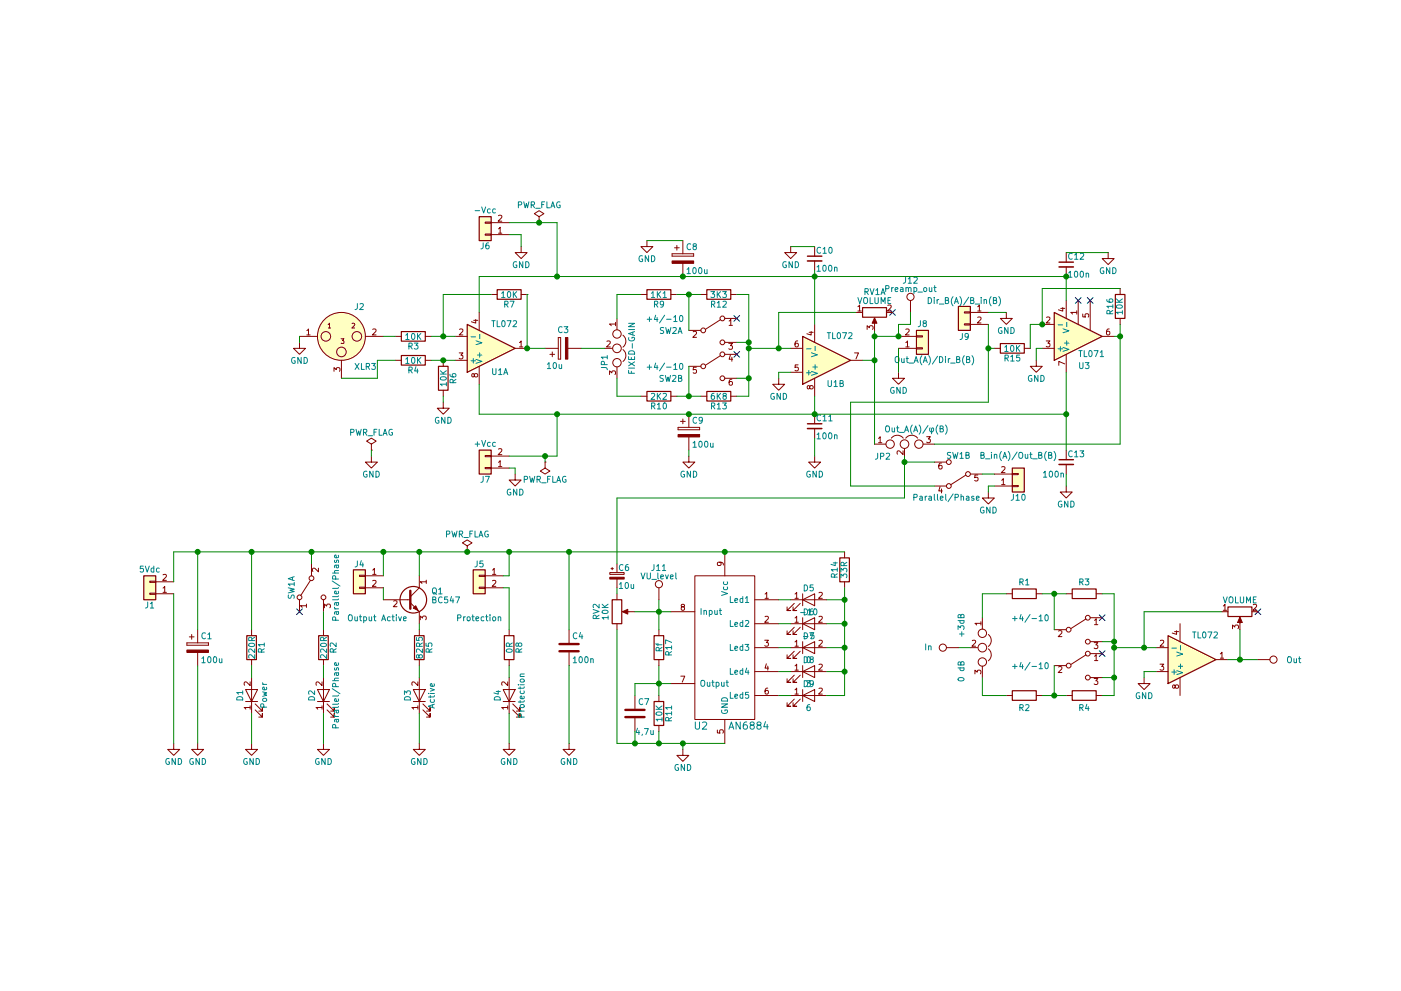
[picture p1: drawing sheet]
EESchema Schematic File Version 2
LIBS:power
LIBS:device
LIBS:switches
LIBS:relays
LIBS:motors
LIBS:transistors
LIBS:conn
LIBS:linear
LIBS:regul
LIBS:74xx
LIBS:cmos4000
LIBS:adc-dac
LIBS:memory
LIBS:xilinx
LIBS:microcontrollers
LIBS:dsp
LIBS:microchip
LIBS:analog_switches
LIBS:motorola
LIBS:texas
LIBS:intel
LIBS:audio
LIBS:interface
LIBS:digital-audio
LIBS:philips
LIBS:display
LIBS:cypress
LIBS:siliconi
LIBS:opto
LIBS:atmel
LIBS:contrib
LIBS:valves
LIBS:74xgxx
LIBS:ac-dc
LIBS:actel
LIBS:allegro
LIBS:Altera
LIBS:analog_devices
LIBS:battery_management
LIBS:bbd
LIBS:bosch
LIBS:brooktre
LIBS:cmos_ieee
LIBS:dc-dc
LIBS:diode
LIBS:elec-unifil
LIBS:ESD_Protection
LIBS:ftdi
LIBS:gennum
LIBS:hc11
LIBS:ir
LIBS:Lattice
LIBS:leds
LIBS:maxim
LIBS:mechanical
LIBS:microchip_dspic33dsc
LIBS:microchip_pic10mcu
LIBS:microchip_pic12mcu
LIBS:microchip_pic16mcu
LIBS:microchip_pic18mcu
LIBS:microchip_pic24mcu
LIBS:microchip_pic32mcu
LIBS:modules
LIBS:motor_drivers
LIBS:msp430
LIBS:nordicsemi
LIBS:nxp
LIBS:nxp_armmcu
LIBS:onsemi
LIBS:Oscillators
LIBS:Power_Management
LIBS:powerint
LIBS:pspice
LIBS:references
LIBS:rfcom
LIBS:sensors
LIBS:silabs
LIBS:stm8
LIBS:stm32
LIBS:supertex
LIBS:transf
LIBS:triac_thyristor
LIBS:ttl_ieee
LIBS:video
LIBS:wiznet
LIBS:Worldsemi
LIBS:Xicor
LIBS:zetex
LIBS:Zilog
LIBS:ir_audio_mosfets
LIBS:an6884
LIBS:preamplifier_510-cache
EELAYER 25 0
EELAYER END
$Descr A4 11693 8268
encoding utf-8
Sheet 1 1
Title ""
Date ""
Rev ""
Comp ""
Comment1 ""
Comment2 ""
Comment3 ""
Comment4 ""
$EndDescr
$Comp
L TL072 U1
U 1 1
P 4100 2900
F 0 "U1" H 4100 3100 50  0000 L CNN
F 1 "TL072" H 4100 2700 50  0000 L CNN
F 2 "Housings_DIP:DIP-8_W7.62mm_Socket_LongPads" H 4100 2900 50  0001 C CNN
F 3 "" H 4100 2900 50  0001 C CNN
	1    4100 2900
	1    0    0    1   
$EndComp
$Comp
L TL072 U1
U 2 1
P 6900 3000
F 0 "U1" H 6900 3200 50  0000 L CNN
F 1 "TL072" H 6900 2800 50  0000 L CNN
F 2 "Housings_DIP:DIP-8_W7.62mm_Socket_LongPads" H 6900 3000 50  0001 C CNN
F 3 "" H 6900 3000 50  0001 C CNN
	2    6900 3000
	1    0    0    1   
$EndComp
$Comp
L R R3
U 1 1
P 3450 2800
F 0 "R3" V 3530 2800 50  0000 C CNN
F 1 "10K" V 3450 2800 50  0000 C CNN
F 2 "Resistors_THT:R_Axial_DIN0207_L6.3mm_D2.5mm_P10.16mm_Horizontal" V 3380 2800 50  0001 C CNN
F 3 "" H 3450 2800 50  0001 C CNN
	1    3450 2800
	0    1    1    0   
$EndComp
$Comp
L R R4
U 1 1
P 3450 3000
F 0 "R4" V 3530 3000 50  0000 C CNN
F 1 "10K" V 3450 3000 50  0000 C CNN
F 2 "Resistors_THT:R_Axial_DIN0207_L6.3mm_D2.5mm_P10.16mm_Horizontal" V 3380 3000 50  0001 C CNN
F 3 "" H 3450 3000 50  0001 C CNN
	1    3450 3000
	0    1    1    0   
$EndComp
$Comp
L R R6
U 1 1
P 3700 3150
F 0 "R6" V 3780 3150 50  0000 C CNN
F 1 "10K" V 3700 3150 50  0000 C CNN
F 2 "Resistors_THT:R_Axial_DIN0207_L6.3mm_D2.5mm_P10.16mm_Horizontal" V 3630 3150 50  0001 C CNN
F 3 "" H 3700 3150 50  0001 C CNN
	1    3700 3150
	1    0    0    -1  
$EndComp
$Comp
L R R7
U 1 1
P 4250 2450
F 0 "R7" V 4330 2450 50  0000 C CNN
F 1 "10K" V 4250 2450 50  0000 C CNN
F 2 "Resistors_THT:R_Axial_DIN0207_L6.3mm_D2.5mm_P10.16mm_Horizontal" V 4180 2450 50  0001 C CNN
F 3 "" H 4250 2450 50  0001 C CNN
	1    4250 2450
	0    1    1    0   
$EndComp
$Comp
L GND #PWR01
U 1 1
P 3700 3350
F 0 "#PWR01" H 3700 3100 50  0001 C CNN
F 1 "GND" H 3700 3200 50  0000 C CNN
F 2 "" H 3700 3350 50  0001 C CNN
F 3 "" H 3700 3350 50  0001 C CNN
	1    3700 3350
	1    0    0    -1  
$EndComp
$Comp
L XLR3 J2
U 1 1
P 2850 2800
F 0 "J2" H 3000 3050 50  0000 C CNN
F 1 "XLR3" H 3050 2550 50  0000 C CNN
F 2 "Connectors_Molex:Molex_KK-6410-03_03x2.54mm_Straight" H 2850 2800 50  0001 C CNN
F 3 "" H 2850 2800 50  0001 C CNN
	1    2850 2800
	1    0    0    -1  
$EndComp
$Comp
L GND #PWR02
U 1 1
P 2500 2850
F 0 "#PWR02" H 2500 2600 50  0001 C CNN
F 1 "GND" H 2500 2700 50  0000 C CNN
F 2 "" H 2500 2850 50  0001 C CNN
F 3 "" H 2500 2850 50  0001 C CNN
	1    2500 2850
	1    0    0    -1  
$EndComp
$Comp
L Jumper_NC_Dual JP1
U 1 1
P 5150 2900
F 0 "JP1" H 5200 2800 50  0000 L CNN
F 1 "FIXED-GAIN" H 5150 3000 50  0000 C BNN
F 2 "Pin_Headers:Pin_Header_Straight_1x03_Pitch2.54mm" H 5150 2900 50  0001 C CNN
F 3 "" H 5150 2900 50  0001 C CNN
	1    5150 2900
	0    1    1    0   
$EndComp
$Comp
L R R9
U 1 1
P 5500 2450
F 0 "R9" V 5580 2450 50  0000 C CNN
F 1 "1K1" V 5500 2450 50  0000 C CNN
F 2 "Resistors_THT:R_Axial_DIN0207_L6.3mm_D2.5mm_P10.16mm_Horizontal" V 5430 2450 50  0001 C CNN
F 3 "" H 5500 2450 50  0001 C CNN
	1    5500 2450
	0    1    1    0   
$EndComp
$Comp
L R R10
U 1 1
P 5500 3300
F 0 "R10" V 5580 3300 50  0000 C CNN
F 1 "2K2" V 5500 3300 50  0000 C CNN
F 2 "Resistors_THT:R_Axial_DIN0207_L6.3mm_D2.5mm_P10.16mm_Horizontal" V 5430 3300 50  0001 C CNN
F 3 "" H 5500 3300 50  0001 C CNN
	1    5500 3300
	0    1    1    0   
$EndComp
$Comp
L R R12
U 1 1
P 6000 2450
F 0 "R12" V 6080 2450 50  0000 C CNN
F 1 "3K3" V 6000 2450 50  0000 C CNN
F 2 "Resistors_THT:R_Axial_DIN0207_L6.3mm_D2.5mm_P10.16mm_Horizontal" V 5930 2450 50  0001 C CNN
F 3 "" H 6000 2450 50  0001 C CNN
	1    6000 2450
	0    1    1    0   
$EndComp
$Comp
L R R13
U 1 1
P 6000 3300
F 0 "R13" V 6080 3300 50  0000 C CNN
F 1 "6K8" V 6000 3300 50  0000 C CNN
F 2 "Resistors_THT:R_Axial_DIN0207_L6.3mm_D2.5mm_P10.16mm_Horizontal" V 5930 3300 50  0001 C CNN
F 3 "" H 6000 3300 50  0001 C CNN
	1    6000 3300
	0    1    1    0   
$EndComp
$Comp
L GND #PWR03
U 1 1
P 6500 3150
F 0 "#PWR03" H 6500 2900 50  0001 C CNN
F 1 "GND" H 6500 3000 50  0000 C CNN
F 2 "" H 6500 3150 50  0001 C CNN
F 3 "" H 6500 3150 50  0001 C CNN
	1    6500 3150
	1    0    0    -1  
$EndComp
NoConn ~ 7450 2600
$Comp
L CP C3
U 1 1
P 4700 2900
F 0 "C3" V 4850 2850 50  0000 L CNN
F 1 "10u" V 4550 2900 50  0000 L CNN
F 2 "Capacitors_THT:CP_Radial_Tantal_D4.5mm_P5.00mm" H 4738 2750 50  0001 C CNN
F 3 "" H 4700 2900 50  0001 C CNN
	1    4700 2900
	0    -1   -1   0   
$EndComp
$Comp
L Conn_01x02 J6
U 1 1
P 4050 1950
F 0 "J6" H 4050 2050 50  0000 C CNN
F 1 "-Vcc" H 4050 1750 50  0000 C CNN
F 2 "Connectors_Molex:Molex_KK-6410-02_02x2.54mm_Straight" H 4050 1950 50  0001 C CNN
F 3 "" H 4050 1950 50  0001 C CNN
	1    4050 1950
	-1   0    0    1   
$EndComp
$Comp
L Conn_01x02 J7
U 1 1
P 4050 3900
F 0 "J7" H 4050 4000 50  0000 C CNN
F 1 "+Vcc" H 4050 3700 50  0000 C CNN
F 2 "Connectors_Molex:Molex_KK-6410-02_02x2.54mm_Straight" H 4050 3900 50  0001 C CNN
F 3 "" H 4050 3900 50  0001 C CNN
	1    4050 3900
	-1   0    0    1   
$EndComp
$Comp
L GND #PWR04
U 1 1
P 4300 3950
F 0 "#PWR04" H 4300 3700 50  0001 C CNN
F 1 "GND" H 4300 3800 50  0000 C CNN
F 2 "" H 4300 3950 50  0001 C CNN
F 3 "" H 4300 3950 50  0001 C CNN
	1    4300 3950
	1    0    0    -1  
$EndComp
$Comp
L GND #PWR05
U 1 1
P 4350 2050
F 0 "#PWR05" H 4350 1800 50  0001 C CNN
F 1 "GND" H 4350 1900 50  0000 C CNN
F 2 "" H 4350 2050 50  0001 C CNN
F 3 "" H 4350 2050 50  0001 C CNN
	1    4350 2050
	1    0    0    -1  
$EndComp
$Comp
L C_Small C11
U 1 1
P 6800 3550
F 0 "C11" H 6810 3620 50  0000 L CNN
F 1 "100n" H 6810 3470 50  0000 L CNN
F 2 "Capacitors_THT:C_Rect_L7.0mm_W2.5mm_P5.00mm" H 6800 3550 50  0001 C CNN
F 3 "" H 6800 3550 50  0001 C CNN
	1    6800 3550
	1    0    0    -1  
$EndComp
$Comp
L C_Small C10
U 1 1
P 6800 2150
F 0 "C10" H 6810 2220 50  0000 L CNN
F 1 "100n" H 6810 2070 50  0000 L CNN
F 2 "Capacitors_THT:C_Rect_L7.0mm_W2.5mm_P5.00mm" H 6800 2150 50  0001 C CNN
F 3 "" H 6800 2150 50  0001 C CNN
	1    6800 2150
	1    0    0    -1  
$EndComp
$Comp
L GND #PWR06
U 1 1
P 6600 2050
F 0 "#PWR06" H 6600 1800 50  0001 C CNN
F 1 "GND" H 6600 1900 50  0000 C CNN
F 2 "" H 6600 2050 50  0001 C CNN
F 3 "" H 6600 2050 50  0001 C CNN
	1    6600 2050
	1    0    0    -1  
$EndComp
$Comp
L GND #PWR07
U 1 1
P 6800 3800
F 0 "#PWR07" H 6800 3550 50  0001 C CNN
F 1 "GND" H 6800 3650 50  0000 C CNN
F 2 "" H 6800 3800 50  0001 C CNN
F 3 "" H 6800 3800 50  0001 C CNN
	1    6800 3800
	1    0    0    -1  
$EndComp
$Comp
L CP C9
U 1 1
P 5750 3600
F 0 "C9" H 5775 3700 50  0000 L CNN
F 1 "100u" H 5775 3500 50  0000 L CNN
F 2 "Capacitors_THT:CP_Radial_D6.3mm_P2.50mm" H 5788 3450 50  0001 C CNN
F 3 "" H 5750 3600 50  0001 C CNN
	1    5750 3600
	1    0    0    -1  
$EndComp
$Comp
L CP C8
U 1 1
P 5700 2150
F 0 "C8" H 5725 2250 50  0000 L CNN
F 1 "100u" H 5725 2050 50  0000 L CNN
F 2 "Capacitors_THT:CP_Radial_D6.3mm_P2.50mm" H 5738 2000 50  0001 C CNN
F 3 "" H 5700 2150 50  0001 C CNN
	1    5700 2150
	1    0    0    -1  
$EndComp
$Comp
L GND #PWR08
U 1 1
P 5400 2000
F 0 "#PWR08" H 5400 1750 50  0001 C CNN
F 1 "GND" H 5400 1850 50  0000 C CNN
F 2 "" H 5400 2000 50  0001 C CNN
F 3 "" H 5400 2000 50  0001 C CNN
	1    5400 2000
	1    0    0    -1  
$EndComp
$Comp
L GND #PWR09
U 1 1
P 5750 3800
F 0 "#PWR09" H 5750 3550 50  0001 C CNN
F 1 "GND" H 5750 3650 50  0000 C CNN
F 2 "" H 5750 3800 50  0001 C CNN
F 3 "" H 5750 3800 50  0001 C CNN
	1    5750 3800
	1    0    0    -1  
$EndComp
$Comp
L TL071 U3
U 1 1
P 9000 2800
F 0 "U3" H 9000 3050 50  0000 L CNN
F 1 "TL071" H 9000 2950 50  0000 L CNN
F 2 "Housings_DIP:DIP-8_W7.62mm_Socket_LongPads" H 9050 2850 50  0001 C CNN
F 3 "" H 9150 2950 50  0001 C CNN
	1    9000 2800
	1    0    0    1   
$EndComp
$Comp
L SW_DPDT_x2 SW1
U 1 1
P 2600 4900
F 0 "SW1" H 2600 5070 50  0000 C CNN
F 1 "Parallel/Phase" H 2600 4700 50  0000 C CNN
F 2 "Switches:DPDT_Pushbutton" H 2600 4900 50  0001 C CNN
F 3 "" H 2600 4900 50  0001 C CNN
	1    2600 4900
	0    -1   1    0   
$EndComp
$Comp
L R R15
U 1 1
P 8450 2900
F 0 "R15" V 8530 2900 50  0000 C CNN
F 1 "10K" V 8450 2900 50  0000 C CNN
F 2 "Resistors_THT:R_Axial_DIN0207_L6.3mm_D2.5mm_P10.16mm_Horizontal" V 8380 2900 50  0001 C CNN
F 3 "" H 8450 2900 50  0001 C CNN
	1    8450 2900
	0    1    1    0   
$EndComp
$Comp
L R R16
U 1 1
P 9350 2550
F 0 "R16" V 9430 2550 50  0000 C CNN
F 1 "10K" V 9350 2550 50  0000 C CNN
F 2 "Resistors_THT:R_Axial_DIN0207_L6.3mm_D2.5mm_P10.16mm_Horizontal" V 9280 2550 50  0001 C CNN
F 3 "" H 9350 2550 50  0001 C CNN
	1    9350 2550
	-1   0    0    1   
$EndComp
NoConn ~ 9000 2500
NoConn ~ 9100 2500
$Comp
L C_Small C12
U 1 1
P 8900 2200
F 0 "C12" H 8910 2270 50  0000 L CNN
F 1 "100n" H 8910 2120 50  0000 L CNN
F 2 "Capacitors_THT:C_Rect_L7.0mm_W2.5mm_P5.00mm" H 8900 2200 50  0001 C CNN
F 3 "" H 8900 2200 50  0001 C CNN
	1    8900 2200
	1    0    0    -1  
$EndComp
$Comp
L GND #PWR010
U 1 1
P 9250 2100
F 0 "#PWR010" H 9250 1850 50  0001 C CNN
F 1 "GND" H 9250 1950 50  0000 C CNN
F 2 "" H 9250 2100 50  0001 C CNN
F 3 "" H 9250 2100 50  0001 C CNN
	1    9250 2100
	1    0    0    -1  
$EndComp
$Comp
L GND #PWR011
U 1 1
P 8650 3000
F 0 "#PWR011" H 8650 2750 50  0001 C CNN
F 1 "GND" H 8650 2850 50  0000 C CNN
F 2 "" H 8650 3000 50  0001 C CNN
F 3 "" H 8650 3000 50  0001 C CNN
	1    8650 3000
	1    0    0    -1  
$EndComp
$Comp
L C_Small C13
U 1 1
P 8900 3850
F 0 "C13" H 8910 3920 50  0000 L CNN
F 1 "100n" H 8700 3750 50  0000 L CNN
F 2 "Capacitors_THT:C_Rect_L7.0mm_W2.5mm_P5.00mm" H 8900 3850 50  0001 C CNN
F 3 "" H 8900 3850 50  0001 C CNN
	1    8900 3850
	1    0    0    -1  
$EndComp
$Comp
L GND #PWR012
U 1 1
P 8900 4050
F 0 "#PWR012" H 8900 3800 50  0001 C CNN
F 1 "GND" H 8900 3900 50  0000 C CNN
F 2 "" H 8900 4050 50  0001 C CNN
F 3 "" H 8900 4050 50  0001 C CNN
	1    8900 4050
	1    0    0    -1  
$EndComp
$Comp
L Conn_01x02 J10
U 1 1
P 8500 4050
F 0 "J10" H 8500 4150 50  0000 C CNN
F 1 "B_in(A)/Out_B(B)" H 8500 3800 50  0000 C CNN
F 2 "Connectors_Molex:Molex_KK-6410-02_02x2.54mm_Straight" H 8500 4050 50  0001 C CNN
F 3 "" H 8500 4050 50  0001 C CNN
	1    8500 4050
	1    0    0    1   
$EndComp
$Comp
L GND #PWR013
U 1 1
P 8250 4100
F 0 "#PWR013" H 8250 3850 50  0001 C CNN
F 1 "GND" H 8250 3950 50  0000 C CNN
F 2 "" H 8250 4100 50  0001 C CNN
F 3 "" H 8250 4100 50  0001 C CNN
	1    8250 4100
	1    0    0    -1  
$EndComp
$Comp
L AN6884 U2
U 1 1
P 6050 5400
F 0 "U2" H 5850 4750 60  0000 C CNN
F 1 "AN6884" H 6250 4750 60  0000 C CNN
F 2 "Housings_SIP:SIP9_Housing_BigPads" H 6050 5400 60  0001 C CNN
F 3 "" H 6050 5400 60  0001 C CNN
	1    6050 5400
	1    0    0    -1  
$EndComp
$Comp
L LED D5
U 1 1
P 6750 5000
F 0 "D5" H 6750 5100 50  0000 C CNN
F 1 "-10" H 6750 4900 50  0000 C CNN
F 2 "LEDs:LED_D3.0mm" H 6750 5000 50  0001 C CNN
F 3 "" H 6750 5000 50  0001 C CNN
	1    6750 5000
	1    0    0    -1  
$EndComp
$Comp
L LED D6
U 1 1
P 6750 5200
F 0 "D6" H 6750 5300 50  0000 C CNN
F 1 "-5" H 6750 5100 50  0000 C CNN
F 2 "LEDs:LED_D3.0mm" H 6750 5200 50  0001 C CNN
F 3 "" H 6750 5200 50  0001 C CNN
	1    6750 5200
	1    0    0    -1  
$EndComp
$Comp
L LED D7
U 1 1
P 6750 5400
F 0 "D7" H 6750 5500 50  0000 C CNN
F 1 "0" H 6750 5300 50  0000 C CNN
F 2 "LEDs:LED_D3.0mm" H 6750 5400 50  0001 C CNN
F 3 "" H 6750 5400 50  0001 C CNN
	1    6750 5400
	1    0    0    -1  
$EndComp
$Comp
L LED D8
U 1 1
P 6750 5600
F 0 "D8" H 6750 5700 50  0000 C CNN
F 1 "3" H 6750 5500 50  0000 C CNN
F 2 "LEDs:LED_D3.0mm" H 6750 5600 50  0001 C CNN
F 3 "" H 6750 5600 50  0001 C CNN
	1    6750 5600
	1    0    0    -1  
$EndComp
$Comp
L LED D9
U 1 1
P 6750 5800
F 0 "D9" H 6750 5900 50  0000 C CNN
F 1 "6" H 6750 5700 50  0000 C CNN
F 2 "LEDs:LED_D3.0mm" H 6750 5800 50  0001 C CNN
F 3 "" H 6750 5800 50  0001 C CNN
	1    6750 5800
	1    0    0    -1  
$EndComp
$Comp
L R R14
U 1 1
P 7050 4750
F 0 "R14" V 7130 4750 50  0000 C CNN
F 1 "33R" V 7050 4750 50  0000 C CNN
F 2 "Resistors_THT:R_Axial_DIN0207_L6.3mm_D2.5mm_P10.16mm_Horizontal" V 6980 4750 50  0001 C CNN
F 3 "" H 7050 4750 50  0001 C CNN
	1    7050 4750
	-1   0    0    1   
$EndComp
$Comp
L C C7
U 1 1
P 5300 5950
F 0 "C7" H 5325 6050 50  0000 L CNN
F 1 "4,7u" H 5300 5800 50  0000 L CNN
F 2 "Capacitors_THT:C_Rect_L7.0mm_W2.5mm_P5.00mm" H 5338 5800 50  0001 C CNN
F 3 "" H 5300 5950 50  0001 C CNN
	1    5300 5950
	1    0    0    -1  
$EndComp
$Comp
L R R11
U 1 1
P 5500 5950
F 0 "R11" V 5580 5950 50  0000 C CNN
F 1 "10K" V 5500 5950 50  0000 C CNN
F 2 "Resistors_THT:R_Axial_DIN0207_L6.3mm_D2.5mm_P10.16mm_Horizontal" V 5430 5950 50  0001 C CNN
F 3 "" H 5500 5950 50  0001 C CNN
	1    5500 5950
	1    0    0    -1  
$EndComp
$Comp
L POT RV2
U 1 1
P 5150 5100
F 0 "RV2" V 4975 5100 50  0000 C CNN
F 1 "10K" V 5050 5100 50  0000 C CNN
F 2 "Potentiometers:Potentiometer_Trimmer_Bourns_3296X" H 5150 5100 50  0001 C CNN
F 3 "" H 5150 5100 50  0001 C CNN
	1    5150 5100
	1    0    0    -1  
$EndComp
$Comp
L BC547 Q1
U 1 1
P 3400 5000
F 0 "Q1" H 3600 5075 50  0000 L CNN
F 1 "BC547" H 3600 5000 50  0000 L CNN
F 2 "TO_SOT_Packages_THT:TO-92_Inline_Wide" H 3600 4925 50  0001 L CIN
F 3 "" H 3400 5000 50  0001 L CNN
	1    3400 5000
	1    0    0    -1  
$EndComp
$Comp
L R R5
U 1 1
P 3500 5400
F 0 "R5" V 3580 5400 50  0000 C CNN
F 1 "82R5" V 3500 5400 50  0000 C CNN
F 2 "Resistors_THT:R_Axial_DIN0207_L6.3mm_D2.5mm_P10.16mm_Horizontal" V 3430 5400 50  0001 C CNN
F 3 "" H 3500 5400 50  0001 C CNN
	1    3500 5400
	1    0    0    -1  
$EndComp
$Comp
L LED D3
U 1 1
P 3500 5800
F 0 "D3" H 3500 5900 50  0000 C CNN
F 1 "Active" H 3500 5700 50  0000 C CNN
F 2 "LEDs:LED_D3.0mm" H 3500 5800 50  0001 C CNN
F 3 "" H 3500 5800 50  0001 C CNN
	1    3500 5800
	0    -1   -1   0   
$EndComp
$Comp
L R R8
U 1 1
P 4250 5400
F 0 "R8" V 4330 5400 50  0000 C CNN
F 1 "0R" V 4250 5400 50  0000 C CNN
F 2 "Resistors_THT:R_Axial_DIN0207_L6.3mm_D2.5mm_P10.16mm_Horizontal" V 4180 5400 50  0001 C CNN
F 3 "" H 4250 5400 50  0001 C CNN
	1    4250 5400
	1    0    0    -1  
$EndComp
$Comp
L LED D4
U 1 1
P 4250 5800
F 0 "D4" H 4250 5900 50  0000 C CNN
F 1 "Protection" H 4250 5700 50  0000 C CNN
F 2 "LEDs:LED_D3.0mm" H 4250 5800 50  0001 C CNN
F 3 "" H 4250 5800 50  0001 C CNN
	1    4250 5800
	0    -1   -1   0   
$EndComp
$Comp
L Conn_01x02 J4
U 1 1
P 3000 4800
F 0 "J4" H 3000 4900 50  0000 C CNN
F 1 "Output Active" H 2850 4450 50  0000 C CNN
F 2 "Connectors_Molex:Molex_KK-6410-02_02x2.54mm_Straight" H 3000 4800 50  0001 C CNN
F 3 "" H 3000 4800 50  0001 C CNN
	1    3000 4800
	-1   0    0    -1  
$EndComp
$Comp
L Conn_01x02 J5
U 1 1
P 4000 4800
F 0 "J5" H 4000 4900 50  0000 C CNN
F 1 "Protection" H 4000 4450 50  0000 C CNN
F 2 "Connectors_Molex:Molex_KK-6410-02_02x2.54mm_Straight" H 4000 4800 50  0001 C CNN
F 3 "" H 4000 4800 50  0001 C CNN
	1    4000 4800
	-1   0    0    -1  
$EndComp
$Comp
L C C4
U 1 1
P 4750 5400
F 0 "C4" H 4775 5500 50  0000 L CNN
F 1 "100n" H 4775 5300 50  0000 L CNN
F 2 "Capacitors_THT:C_Rect_L7.0mm_W2.5mm_P5.00mm" H 4788 5250 50  0001 C CNN
F 3 "" H 4750 5400 50  0001 C CNN
	1    4750 5400
	1    0    0    -1  
$EndComp
$Comp
L GND #PWR014
U 1 1
P 5700 6250
F 0 "#PWR014" H 5700 6000 50  0001 C CNN
F 1 "GND" H 5700 6100 50  0000 C CNN
F 2 "" H 5700 6250 50  0001 C CNN
F 3 "" H 5700 6250 50  0001 C CNN
	1    5700 6250
	1    0    0    -1  
$EndComp
$Comp
L GND #PWR015
U 1 1
P 4250 6200
F 0 "#PWR015" H 4250 5950 50  0001 C CNN
F 1 "GND" H 4250 6050 50  0000 C CNN
F 2 "" H 4250 6200 50  0001 C CNN
F 3 "" H 4250 6200 50  0001 C CNN
	1    4250 6200
	1    0    0    -1  
$EndComp
$Comp
L GND #PWR016
U 1 1
P 3500 6200
F 0 "#PWR016" H 3500 5950 50  0001 C CNN
F 1 "GND" H 3500 6050 50  0000 C CNN
F 2 "" H 3500 6200 50  0001 C CNN
F 3 "" H 3500 6200 50  0001 C CNN
	1    3500 6200
	1    0    0    -1  
$EndComp
$Comp
L GND #PWR017
U 1 1
P 4750 6200
F 0 "#PWR017" H 4750 5950 50  0001 C CNN
F 1 "GND" H 4750 6050 50  0000 C CNN
F 2 "" H 4750 6200 50  0001 C CNN
F 3 "" H 4750 6200 50  0001 C CNN
	1    4750 6200
	1    0    0    -1  
$EndComp
$Comp
L LED D2
U 1 1
P 2700 5800
F 0 "D2" H 2700 5900 50  0000 C CNN
F 1 "Parallel/Phase" H 2700 5700 50  0000 C CNN
F 2 "LEDs:LED_D3.0mm" H 2700 5800 50  0001 C CNN
F 3 "" H 2700 5800 50  0001 C CNN
	1    2700 5800
	0    -1   -1   0   
$EndComp
$Comp
L R R2
U 1 1
P 2700 5400
F 0 "R2" V 2780 5400 50  0000 C CNN
F 1 "220R" V 2700 5400 50  0000 C CNN
F 2 "Resistors_THT:R_Axial_DIN0207_L6.3mm_D2.5mm_P10.16mm_Horizontal" V 2630 5400 50  0001 C CNN
F 3 "" H 2700 5400 50  0001 C CNN
	1    2700 5400
	1    0    0    -1  
$EndComp
$Comp
L SW_DPDT_x2 SW1
U 2 1
P 8000 3950
F 0 "SW1" H 8000 3800 50  0000 C CNN
F 1 "Parallel/Phase" H 8100 4150 50  0000 C CNN
F 2 "Switches:DPDT_Pushbutton" H 8000 3950 50  0001 C CNN
F 3 "" H 8000 3950 50  0001 C CNN
	2    8000 3950
	-1   0    0    1   
$EndComp
$Comp
L GND #PWR018
U 1 1
P 7500 3100
F 0 "#PWR018" H 7500 2850 50  0001 C CNN
F 1 "GND" H 7500 2950 50  0000 C CNN
F 2 "" H 7500 3100 50  0001 C CNN
F 3 "" H 7500 3100 50  0001 C CNN
	1    7500 3100
	1    0    0    -1  
$EndComp
$Comp
L Conn_01x02 J8
U 1 1
P 7700 2900
F 0 "J8" H 7700 2700 50  0000 C CNN
F 1 "Out_A(A)/Dir_B(B)" H 7800 3000 50  0000 C CNN
F 2 "Connectors_Molex:Molex_KK-6410-02_02x2.54mm_Straight" H 7700 2900 50  0001 C CNN
F 3 "" H 7700 2900 50  0001 C CNN
	1    7700 2900
	1    0    0    1   
$EndComp
$Comp
L Conn_01x02 J9
U 1 1
P 8050 2600
F 0 "J9" H 8050 2400 50  0000 C CNN
F 1 "Dir_B(A)/B_in(B)" H 8050 2700 50  0000 C CNN
F 2 "Connectors_Molex:Molex_KK-6410-02_02x2.54mm_Straight" H 8050 2600 50  0001 C CNN
F 3 "" H 8050 2600 50  0001 C CNN
	1    8050 2600
	-1   0    0    -1  
$EndComp
$Comp
L GND #PWR019
U 1 1
P 8400 2600
F 0 "#PWR019" H 8400 2350 50  0001 C CNN
F 1 "GND" H 8400 2450 50  0000 C CNN
F 2 "" H 8400 2600 50  0001 C CNN
F 3 "" H 8400 2600 50  0001 C CNN
	1    8400 2600
	1    0    0    -1  
$EndComp
$Comp
L Jumper_NC_Dual JP2
U 1 1
P 7550 3700
F 0 "JP2" H 7300 3600 50  0000 L CNN
F 1 "Out_A(A)/φ(B)" H 7650 3800 50  0000 C BNN
F 2 "Pin_Headers:Pin_Header_Straight_1x03_Pitch2.54mm" H 7550 3700 50  0001 C CNN
F 3 "" H 7550 3700 50  0001 C CNN
	1    7550 3700
	1    0    0    -1  
$EndComp
$Comp
L GND #PWR020
U 1 1
P 2700 6200
F 0 "#PWR020" H 2700 5950 50  0001 C CNN
F 1 "GND" H 2700 6050 50  0000 C CNN
F 2 "" H 2700 6200 50  0001 C CNN
F 3 "" H 2700 6200 50  0001 C CNN
	1    2700 6200
	1    0    0    -1  
$EndComp
$Comp
L LED D1
U 1 1
P 2100 5800
F 0 "D1" H 2100 5900 50  0000 C CNN
F 1 "Power" H 2100 5700 50  0000 C CNN
F 2 "LEDs:LED_D3.0mm" H 2100 5800 50  0001 C CNN
F 3 "" H 2100 5800 50  0001 C CNN
	1    2100 5800
	0    -1   -1   0   
$EndComp
$Comp
L GND #PWR021
U 1 1
P 2100 6200
F 0 "#PWR021" H 2100 5950 50  0001 C CNN
F 1 "GND" H 2100 6050 50  0000 C CNN
F 2 "" H 2100 6200 50  0001 C CNN
F 3 "" H 2100 6200 50  0001 C CNN
	1    2100 6200
	1    0    0    -1  
$EndComp
$Comp
L R R1
U 1 1
P 2100 5400
F 0 "R1" V 2180 5400 50  0000 C CNN
F 1 "220R" V 2100 5400 50  0000 C CNN
F 2 "Resistors_THT:R_Axial_DIN0207_L6.3mm_D2.5mm_P10.16mm_Horizontal" V 2030 5400 50  0001 C CNN
F 3 "" H 2100 5400 50  0001 C CNN
	1    2100 5400
	1    0    0    -1  
$EndComp
$Comp
L Conn_01x02 J1
U 1 1
P 1250 4950
F 0 "J1" H 1250 5050 50  0000 C CNN
F 1 "5Vdc" H 1250 4750 50  0000 C CNN
F 2 "Connectors_Molex:Molex_KK-6410-02_02x2.54mm_Straight" H 1250 4950 50  0001 C CNN
F 3 "" H 1250 4950 50  0001 C CNN
	1    1250 4950
	-1   0    0    1   
$EndComp
Wire Wire Line
	4100 2450 3700 2450
Wire Wire Line
	3700 2450 3700 2800
Wire Wire Line
	3600 2800 3700 2800
Wire Wire Line
	3700 2800 3800 2800
Connection ~ 3700 2800
Wire Wire Line
	4400 2450 4400 2450
Wire Wire Line
	4400 2450 4400 2900
Wire Wire Line
	3600 3000 3700 3000
Wire Wire Line
	3700 3000 3800 3000
Connection ~ 3700 3000
Wire Wire Line
	3700 3350 3700 3300
Wire Wire Line
	4850 2900 5050 2900
Connection ~ 4400 2900
Wire Wire Line
	6250 2900 6500 2900
Wire Wire Line
	6500 2900 6600 2900
Connection ~ 6250 2900
Wire Wire Line
	7150 2600 6500 2600
Wire Wire Line
	6500 2600 6500 2900
Connection ~ 6500 2900
Wire Wire Line
	6600 3100 6500 3100
Wire Wire Line
	6500 3100 6500 3150
Wire Wire Line
	4000 3200 4000 3450
Wire Wire Line
	4000 3450 4650 3450
Wire Wire Line
	4650 3450 5750 3450
Wire Wire Line
	5750 3450 6800 3450
Wire Wire Line
	6800 3450 8900 3450
Wire Wire Line
	6800 3450 6800 3300
Wire Wire Line
	6800 2250 6800 2300
Wire Wire Line
	6800 2300 6800 2700
Wire Wire Line
	4000 2300 4000 2600
Wire Wire Line
	4400 2900 4550 2900
Wire Wire Line
	4250 1850 4500 1850
Wire Wire Line
	4500 1850 4650 1850
Wire Wire Line
	4650 1850 4650 2300
Connection ~ 4650 2300
Wire Wire Line
	4250 3800 4550 3800
Wire Wire Line
	4550 3800 4650 3800
Wire Wire Line
	4650 3800 4650 3450
Connection ~ 4650 3450
Wire Wire Line
	4250 3900 4300 3900
Wire Wire Line
	4300 3900 4300 3950
Wire Wire Line
	4250 1950 4350 1950
Wire Wire Line
	4350 1950 4350 2050
Wire Wire Line
	6800 2050 6600 2050
Connection ~ 6800 2300
Connection ~ 6800 3450
Wire Wire Line
	6800 3800 6800 3650
Connection ~ 5700 2300
Connection ~ 5750 3450
Wire Wire Line
	5700 2000 5400 2000
Wire Wire Line
	5750 3800 5750 3750
Wire Wire Line
	8250 2900 8300 2900
Wire Wire Line
	8250 2700 8250 2900
Wire Wire Line
	8250 2900 8250 3350
Wire Wire Line
	9350 2700 9350 2800
Wire Wire Line
	9350 2800 9350 3700
Wire Wire Line
	8900 3100 8900 3450
Wire Wire Line
	8900 3450 8900 3750
Wire Wire Line
	8900 2300 8900 2500
Connection ~ 8900 2300
Wire Wire Line
	9250 2100 8900 2100
Connection ~ 8900 3450
Wire Wire Line
	6500 5000 6600 5000
Wire Wire Line
	6500 5200 6600 5200
Wire Wire Line
	6600 5400 6500 5400
Wire Wire Line
	6600 5600 6500 5600
Wire Wire Line
	6600 5800 6500 5800
Wire Wire Line
	6900 5000 7050 5000
Wire Wire Line
	7050 5200 6900 5200
Connection ~ 7050 5200
Wire Wire Line
	7050 5400 6900 5400
Connection ~ 7050 5400
Wire Wire Line
	7050 5600 6900 5600
Connection ~ 7050 5600
Wire Wire Line
	7050 5800 6900 5800
Wire Wire Line
	7050 4900 7050 5000
Wire Wire Line
	7050 5000 7050 5200
Wire Wire Line
	7050 5200 7050 5400
Wire Wire Line
	7050 5400 7050 5600
Wire Wire Line
	7050 5600 7050 5800
Connection ~ 7050 5000
Wire Wire Line
	5500 5550 5500 5700
Wire Wire Line
	5500 5700 5500 5800
Wire Wire Line
	5300 5700 5500 5700
Wire Wire Line
	5500 5700 5600 5700
Wire Wire Line
	5300 5700 5300 5800
Connection ~ 5500 5700
Wire Wire Line
	5500 6200 5500 6100
Wire Wire Line
	5150 6200 5300 6200
Wire Wire Line
	5300 6200 5500 6200
Wire Wire Line
	5500 6200 5700 6200
Wire Wire Line
	5700 6200 6050 6200
Wire Wire Line
	5300 6100 5300 6200
Connection ~ 5500 6200
Wire Wire Line
	5300 5100 5500 5100
Wire Wire Line
	5500 5100 5600 5100
Wire Wire Line
	5150 5250 5150 6200
Connection ~ 5300 6200
Wire Wire Line
	4250 5550 4250 5650
Wire Wire Line
	3500 5650 3500 5550
Wire Wire Line
	3500 5200 3500 5250
Wire Wire Line
	3200 4900 3200 5000
Wire Wire Line
	4200 4900 4250 4900
Wire Wire Line
	4250 4900 4250 5250
Wire Wire Line
	4250 4600 4250 4800
Wire Wire Line
	4250 4800 4200 4800
Connection ~ 6050 4600
Connection ~ 4250 4600
Wire Wire Line
	3500 4600 3500 4800
Wire Wire Line
	3200 4600 3200 4800
Connection ~ 3500 4600
Wire Wire Line
	4750 4600 4750 5250
Connection ~ 4750 4600
Wire Wire Line
	5700 6250 5700 6200
Connection ~ 5700 6200
Wire Wire Line
	3500 6200 3500 5950
Wire Wire Line
	4250 5950 4250 6200
Wire Wire Line
	4750 5550 4750 6200
Wire Wire Line
	2700 5550 2700 5650
Connection ~ 3200 4600
Connection ~ 8250 2900
Wire Wire Line
	8250 2600 8400 2600
Wire Wire Line
	2700 5100 2700 5250
Wire Wire Line
	2600 4600 2600 4700
Wire Wire Line
	1450 4600 1650 4600
Wire Wire Line
	1650 4600 2100 4600
Wire Wire Line
	2100 4600 2600 4600
Wire Wire Line
	2600 4600 3200 4600
Wire Wire Line
	3200 4600 3500 4600
Wire Wire Line
	3500 4600 3900 4600
Wire Wire Line
	3900 4600 4250 4600
Wire Wire Line
	4250 4600 4750 4600
Wire Wire Line
	4750 4600 6050 4600
Wire Wire Line
	6050 4600 7050 4600
Wire Wire Line
	7300 2750 7300 2800
Wire Wire Line
	7300 2800 7300 3000
Wire Wire Line
	7300 3000 7300 3700
Wire Wire Line
	7300 3000 7200 3000
Wire Wire Line
	7500 2800 7300 2800
Connection ~ 7300 2800
Wire Wire Line
	7500 2900 7500 3100
Connection ~ 7300 3000
Wire Wire Line
	9350 3700 7800 3700
Wire Wire Line
	9350 2800 9300 2800
Wire Wire Line
	7800 4050 7100 4050
Wire Wire Line
	7100 4050 7100 3350
Wire Wire Line
	7100 3350 8250 3350
Wire Wire Line
	5150 4900 5150 4950
Wire Wire Line
	8900 4050 8900 3950
Wire Wire Line
	5150 4700 5150 4150
Wire Wire Line
	5150 4150 7550 4150
Wire Wire Line
	2700 6200 2700 5950
Wire Wire Line
	2100 5950 2100 6200
Wire Wire Line
	2100 5550 2100 5650
Wire Wire Line
	2100 5250 2100 4600
Connection ~ 2600 4600
$Comp
L CP C1
U 1 1
P 1650 5400
F 0 "C1" H 1675 5500 50  0000 L CNN
F 1 "100u" H 1675 5300 50  0000 L CNN
F 2 "Capacitors_THT:CP_Radial_D6.3mm_P2.50mm" H 1688 5250 50  0001 C CNN
F 3 "" H 1650 5400 50  0001 C CNN
	1    1650 5400
	1    0    0    -1  
$EndComp
$Comp
L GND #PWR022
U 1 1
P 1650 6200
F 0 "#PWR022" H 1650 5950 50  0001 C CNN
F 1 "GND" H 1650 6050 50  0000 C CNN
F 2 "" H 1650 6200 50  0001 C CNN
F 3 "" H 1650 6200 50  0001 C CNN
	1    1650 6200
	1    0    0    -1  
$EndComp
Wire Wire Line
	1650 6200 1650 5550
Wire Wire Line
	1650 5250 1650 4600
Connection ~ 2100 4600
Wire Wire Line
	1450 4850 1450 4600
Connection ~ 1650 4600
$Comp
L GND #PWR023
U 1 1
P 1450 6200
F 0 "#PWR023" H 1450 5950 50  0001 C CNN
F 1 "GND" H 1450 6050 50  0000 C CNN
F 2 "" H 1450 6200 50  0001 C CNN
F 3 "" H 1450 6200 50  0001 C CNN
	1    1450 6200
	1    0    0    -1  
$EndComp
Wire Wire Line
	1450 6200 1450 4950
Wire Wire Line
	7550 4150 7550 3850
Wire Wire Line
	7550 3850 7550 3800
Wire Wire Line
	7800 3850 7550 3850
Connection ~ 7550 3850
Wire Wire Line
	8300 3950 8200 3950
Wire Wire Line
	8300 4050 8250 4050
Wire Wire Line
	8250 4050 8250 4100
Wire Wire Line
	9350 2400 8700 2400
Wire Wire Line
	8700 2400 8700 2700
Wire Wire Line
	8600 2900 8600 2700
Wire Wire Line
	8600 2700 8700 2700
Connection ~ 8700 2700
Connection ~ 9350 2800
Wire Wire Line
	8650 3000 8650 2900
Wire Wire Line
	8650 2900 8700 2900
$Comp
L PWR_FLAG #FLG024
U 1 1
P 4500 1850
F 0 "#FLG024" H 4500 1925 50  0001 C CNN
F 1 "PWR_FLAG" H 4500 2000 50  0000 C CNN
F 2 "" H 4500 1850 50  0001 C CNN
F 3 "" H 4500 1850 50  0001 C CNN
	1    4500 1850
	1    0    0    -1  
$EndComp
$Comp
L PWR_FLAG #FLG025
U 1 1
P 4550 3850
F 0 "#FLG025" H 4550 3925 50  0001 C CNN
F 1 "PWR_FLAG" H 4550 4000 50  0000 C CNN
F 2 "" H 4550 3850 50  0001 C CNN
F 3 "" H 4550 3850 50  0001 C CNN
	1    4550 3850
	-1   0    0    1   
$EndComp
Wire Wire Line
	4550 3850 4550 3800
Connection ~ 4550 3800
$Comp
L PWR_FLAG #FLG026
U 1 1
P 3900 4600
F 0 "#FLG026" H 3900 4675 50  0001 C CNN
F 1 "PWR_FLAG" H 3900 4750 50  0000 C CNN
F 2 "" H 3900 4600 50  0001 C CNN
F 3 "" H 3900 4600 50  0001 C CNN
	1    3900 4600
	1    0    0    -1  
$EndComp
Connection ~ 3900 4600
Connection ~ 4500 1850
$Comp
L PWR_FLAG #FLG027
U 1 1
P 3100 3750
F 0 "#FLG027" H 3100 3825 50  0001 C CNN
F 1 "PWR_FLAG" H 3100 3900 50  0000 C CNN
F 2 "" H 3100 3750 50  0001 C CNN
F 3 "" H 3100 3750 50  0001 C CNN
	1    3100 3750
	1    0    0    -1  
$EndComp
$Comp
L GND #PWR028
U 1 1
P 3100 3800
F 0 "#PWR028" H 3100 3550 50  0001 C CNN
F 1 "GND" H 3100 3650 50  0000 C CNN
F 2 "" H 3100 3800 50  0001 C CNN
F 3 "" H 3100 3800 50  0001 C CNN
	1    3100 3800
	1    0    0    -1  
$EndComp
Wire Wire Line
	3100 3800 3100 3750
NoConn ~ 2500 5100
$Comp
L POT_Dual_Separate RV1
U 1 1
P 7300 2600
F 0 "RV1" V 7125 2600 50  0000 C CNN
F 1 "VOLUME" V 7200 2600 50  0000 C CNN
F 2 "Potentiometer_Alps_RK12L_Horizontal:Potentiometer_Alps_RK12L_Horizontal" H 7300 2600 50  0001 C CNN
F 3 "" H 7300 2600 50  0001 C CNN
	1    7300 2600
	0    1    1    0   
$EndComp
$Comp
L CP_Small C6
U 1 1
P 5150 4800
F 0 "C6" H 5160 4870 50  0000 L CNN
F 1 "10u" H 5160 4720 50  0000 L CNN
F 2 "Capacitors_THT:CP_Radial_Tantal_D4.5mm_P5.00mm" H 5150 4800 50  0001 C CNN
F 3 "" H 5150 4800 50  0001 C CNN
	1    5150 4800
	1    0    0    -1  
$EndComp
$Comp
L SW_DPDT_x2 SW2
U 1 1
P 5950 2750
F 0 "SW2" H 5600 2750 50  0000 C CNN
F 1 "+4/-10" H 5550 2850 50  0000 C CNN
F 2 "Switches:DPDT_Pushbutton" H 5950 2750 50  0001 C CNN
F 3 "" H 5950 2750 50  0001 C CNN
	1    5950 2750
	1    0    0    -1  
$EndComp
$Comp
L SW_DPDT_x2 SW2
U 2 1
P 5950 3050
F 0 "SW2" H 5600 2950 50  0000 C CNN
F 1 "+4/-10" H 5550 3050 50  0000 C CNN
F 2 "Switches:DPDT_Pushbutton" H 5950 3050 50  0001 C CNN
F 3 "" H 5950 3050 50  0001 C CNN
	2    5950 3050
	1    0    0    -1  
$EndComp
Wire Wire Line
	6150 2850 6250 2850
Wire Wire Line
	6250 2450 6250 2850
Wire Wire Line
	6250 2850 6250 2900
Wire Wire Line
	6250 2900 6250 3150
Wire Wire Line
	6250 3150 6250 3300
Wire Wire Line
	6250 3150 6150 3150
Wire Wire Line
	6250 3300 6150 3300
Connection ~ 6250 3150
Connection ~ 6250 2850
Wire Wire Line
	6150 2450 6250 2450
Wire Wire Line
	5650 2450 5750 2450
Wire Wire Line
	5750 2450 5850 2450
Wire Wire Line
	5750 2450 5750 2750
Wire Wire Line
	5750 3050 5750 3300
Wire Wire Line
	5650 3300 5750 3300
Wire Wire Line
	5750 3300 5850 3300
Connection ~ 5750 3300
Wire Wire Line
	5350 3300 5150 3300
Wire Wire Line
	5150 3300 5150 3150
Connection ~ 5750 2450
Wire Wire Line
	5350 2450 5150 2450
Wire Wire Line
	5150 2450 5150 2650
NoConn ~ 6150 2650
NoConn ~ 6150 2950
$Comp
L R R17
U 1 1
P 5500 5400
F 0 "R17" V 5580 5400 50  0000 C CNN
F 1 "Rf" V 5500 5400 50  0000 C CNN
F 2 "Resistors_THT:R_Axial_DIN0207_L6.3mm_D2.5mm_P10.16mm_Horizontal" V 5430 5400 50  0001 C CNN
F 3 "" H 5500 5400 50  0001 C CNN
	1    5500 5400
	1    0    0    -1  
$EndComp
Wire Wire Line
	5500 5000 5500 5100
Wire Wire Line
	5500 5100 5500 5250
Connection ~ 5500 5100
$Comp
L TEST_1P J11
U 1 1
P 5500 5000
F 0 "J11" H 5500 5270 50  0000 C CNN
F 1 "VU_level" H 5500 5200 50  0000 C CNN
F 2 "Connectors:PINTST" H 5700 5000 50  0001 C CNN
F 3 "" H 5700 5000 50  0001 C CNN
	1    5500 5000
	1    0    0    -1  
$EndComp
$Comp
L TEST_1P J12
U 1 1
P 7600 2600
F 0 "J12" H 7600 2870 50  0000 C CNN
F 1 "Preamp_out" H 7600 2800 50  0000 C CNN
F 2 "Connectors:PINTST" H 7800 2600 50  0001 C CNN
F 3 "" H 7800 2600 50  0001 C CNN
	1    7600 2600
	1    0    0    -1  
$EndComp
Wire Wire Line
	7600 2600 7600 2700
Wire Wire Line
	7600 2700 7500 2700
Wire Wire Line
	7500 2700 7500 2800
Connection ~ 7500 2800
Wire Wire Line
	4000 2300 4650 2300
Wire Wire Line
	4650 2300 5700 2300
Wire Wire Line
	5700 2300 6800 2300
Wire Wire Line
	6800 2300 8900 2300
Wire Wire Line
	3200 2800 3300 2800
Wire Wire Line
	3300 3000 3150 3000
Wire Wire Line
	3150 3000 3150 3150
Wire Wire Line
	3150 3150 2850 3150
Wire Wire Line
	2500 2850 2500 2800
$Comp
L TL072 U?
U 1 1
P 9950 5500
F 0 "U?" H 9950 5700 50  0001 L CNN
F 1 "TL072" H 9950 5300 50  0000 L CNN
F 2 "Housings_DIP:DIP-8_W7.62mm_Socket_LongPads" H 9950 5500 50  0001 C CNN
F 3 "" H 9950 5500 50  0001 C CNN
	1    9950 5500
	1    0    0    1   
$EndComp
$Comp
L Jumper_NC_Dual JP?
U 1 1
P 8200 5400
F 0 "JP?" H 8250 5300 50  0001 L CNN
F 1 "0 dB     +3dB" H 8200 5200 50  0000 C BNN
F 2 "Pin_Headers:Pin_Header_Straight_1x03_Pitch2.54mm" H 8200 5400 50  0001 C CNN
F 3 "" H 8200 5400 50  0001 C CNN
	1    8200 5400
	0    1    1    0   
$EndComp
$Comp
L R R?
U 1 1
P 8550 4950
F 0 "R?" V 8630 4950 50  0001 C CNN
F 1 "R1" V 8450 4950 50  0000 C CNN
F 2 "Resistors_THT:R_Axial_DIN0207_L6.3mm_D2.5mm_P10.16mm_Horizontal" V 8480 4950 50  0001 C CNN
F 3 "" H 8550 4950 50  0001 C CNN
	1    8550 4950
	0    1    1    0   
$EndComp
$Comp
L R R?
U 1 1
P 8550 5800
F 0 "R?" V 8630 5800 50  0001 C CNN
F 1 "R2" V 8650 5800 50  0000 C CNN
F 2 "Resistors_THT:R_Axial_DIN0207_L6.3mm_D2.5mm_P10.16mm_Horizontal" V 8480 5800 50  0001 C CNN
F 3 "" H 8550 5800 50  0001 C CNN
	1    8550 5800
	0    1    1    0   
$EndComp
$Comp
L R R?
U 1 1
P 9050 4950
F 0 "R?" V 9130 4950 50  0001 C CNN
F 1 "R3" V 8950 4950 50  0000 C CNN
F 2 "Resistors_THT:R_Axial_DIN0207_L6.3mm_D2.5mm_P10.16mm_Horizontal" V 8980 4950 50  0001 C CNN
F 3 "" H 9050 4950 50  0001 C CNN
	1    9050 4950
	0    1    1    0   
$EndComp
$Comp
L R R?
U 1 1
P 9050 5800
F 0 "R?" V 9130 5800 50  0001 C CNN
F 1 "R4" V 9150 5800 50  0000 C CNN
F 2 "Resistors_THT:R_Axial_DIN0207_L6.3mm_D2.5mm_P10.16mm_Horizontal" V 8980 5800 50  0001 C CNN
F 3 "" H 9050 5800 50  0001 C CNN
	1    9050 5800
	0    1    1    0   
$EndComp
$Comp
L GND #PWR?
U 1 1
P 9550 5650
F 0 "#PWR?" H 9550 5400 50  0001 C CNN
F 1 "GND" H 9550 5500 50  0000 C CNN
F 2 "" H 9550 5650 50  0001 C CNN
F 3 "" H 9550 5650 50  0001 C CNN
	1    9550 5650
	1    0    0    -1  
$EndComp
NoConn ~ 10500 5100
Wire Wire Line
	8000 5400 8100 5400
Wire Wire Line
	9300 5400 9550 5400
Wire Wire Line
	9550 5400 9650 5400
Connection ~ 9300 5400
Wire Wire Line
	10200 5100 9550 5100
Wire Wire Line
	9550 5100 9550 5400
Connection ~ 9550 5400
Wire Wire Line
	9650 5600 9550 5600
Wire Wire Line
	9550 5600 9550 5650
Wire Wire Line
	10250 5500 10350 5500
Wire Wire Line
	10350 5500 10500 5500
Connection ~ 10350 5500
$Comp
L POT_Dual_Separate RV?
U 1 1
P 10350 5100
F 0 "RV?" V 10175 5100 50  0001 C CNN
F 1 "VOLUME" V 10250 5100 50  0000 C CNN
F 2 "Potentiometer_Alps_RK12L_Horizontal:Potentiometer_Alps_RK12L_Horizontal" H 10350 5100 50  0001 C CNN
F 3 "" H 10350 5100 50  0001 C CNN
	1    10350 5100
	0    1    1    0   
$EndComp
$Comp
L SW_DPDT_x2 SW?
U 1 1
P 9000 5250
F 0 "SW?" H 8650 5250 50  0001 C CNN
F 1 "+4/-10" H 8600 5350 50  0000 C CNN
F 2 "Switches:DPDT_Pushbutton" H 9000 5250 50  0001 C CNN
F 3 "" H 9000 5250 50  0001 C CNN
	1    9000 5250
	1    0    0    -1  
$EndComp
$Comp
L SW_DPDT_x2 SW?
U 1 1
P 9000 5550
F 0 "SW?" H 8650 5450 50  0001 C CNN
F 1 "+4/-10" H 8600 5550 50  0000 C CNN
F 2 "Switches:DPDT_Pushbutton" H 9000 5550 50  0001 C CNN
F 3 "" H 9000 5550 50  0001 C CNN
	1    9000 5550
	1    0    0    -1  
$EndComp
Wire Wire Line
	9200 5350 9300 5350
Wire Wire Line
	9300 4950 9300 5350
Wire Wire Line
	9300 5350 9300 5400
Wire Wire Line
	9300 5400 9300 5650
Wire Wire Line
	9300 5650 9300 5800
Wire Wire Line
	9300 5650 9200 5650
Wire Wire Line
	9300 5800 9200 5800
Connection ~ 9300 5650
Connection ~ 9300 5350
Wire Wire Line
	9200 4950 9300 4950
Wire Wire Line
	8700 4950 8800 4950
Wire Wire Line
	8800 4950 8900 4950
Wire Wire Line
	8800 4950 8800 5250
Wire Wire Line
	8800 5550 8800 5800
Wire Wire Line
	8700 5800 8800 5800
Wire Wire Line
	8800 5800 8900 5800
Connection ~ 8800 5800
Wire Wire Line
	8400 5800 8200 5800
Wire Wire Line
	8200 5800 8200 5650
Connection ~ 8800 4950
Wire Wire Line
	8400 4950 8200 4950
Wire Wire Line
	8200 4950 8200 5150
NoConn ~ 9200 5150
NoConn ~ 9200 5450
$Comp
L TEST_1P J?
U 1 1
P 10500 5500
F 0 "J?" H 10500 5770 50  0001 C CNN
F 1 "Out" V 10500 5800 50  0000 C CNN
F 2 "Connectors:PINTST" H 10700 5500 50  0001 C CNN
F 3 "" H 10700 5500 50  0001 C CNN
	1    10500 5500
	0    1    1    0   
$EndComp
Wire Wire Line
	10350 5500 10350 5250
$Comp
L TEST_1P J?
U 1 1
P 8000 5400
F 0 "J?" H 8000 5670 50  0001 C CNN
F 1 "In" V 8000 5650 50  0000 C CNN
F 2 "Connectors:PINTST" H 8200 5400 50  0001 C CNN
F 3 "" H 8200 5400 50  0001 C CNN
	1    8000 5400
	0    -1   -1   0   
$EndComp
$EndSCHEMATC
